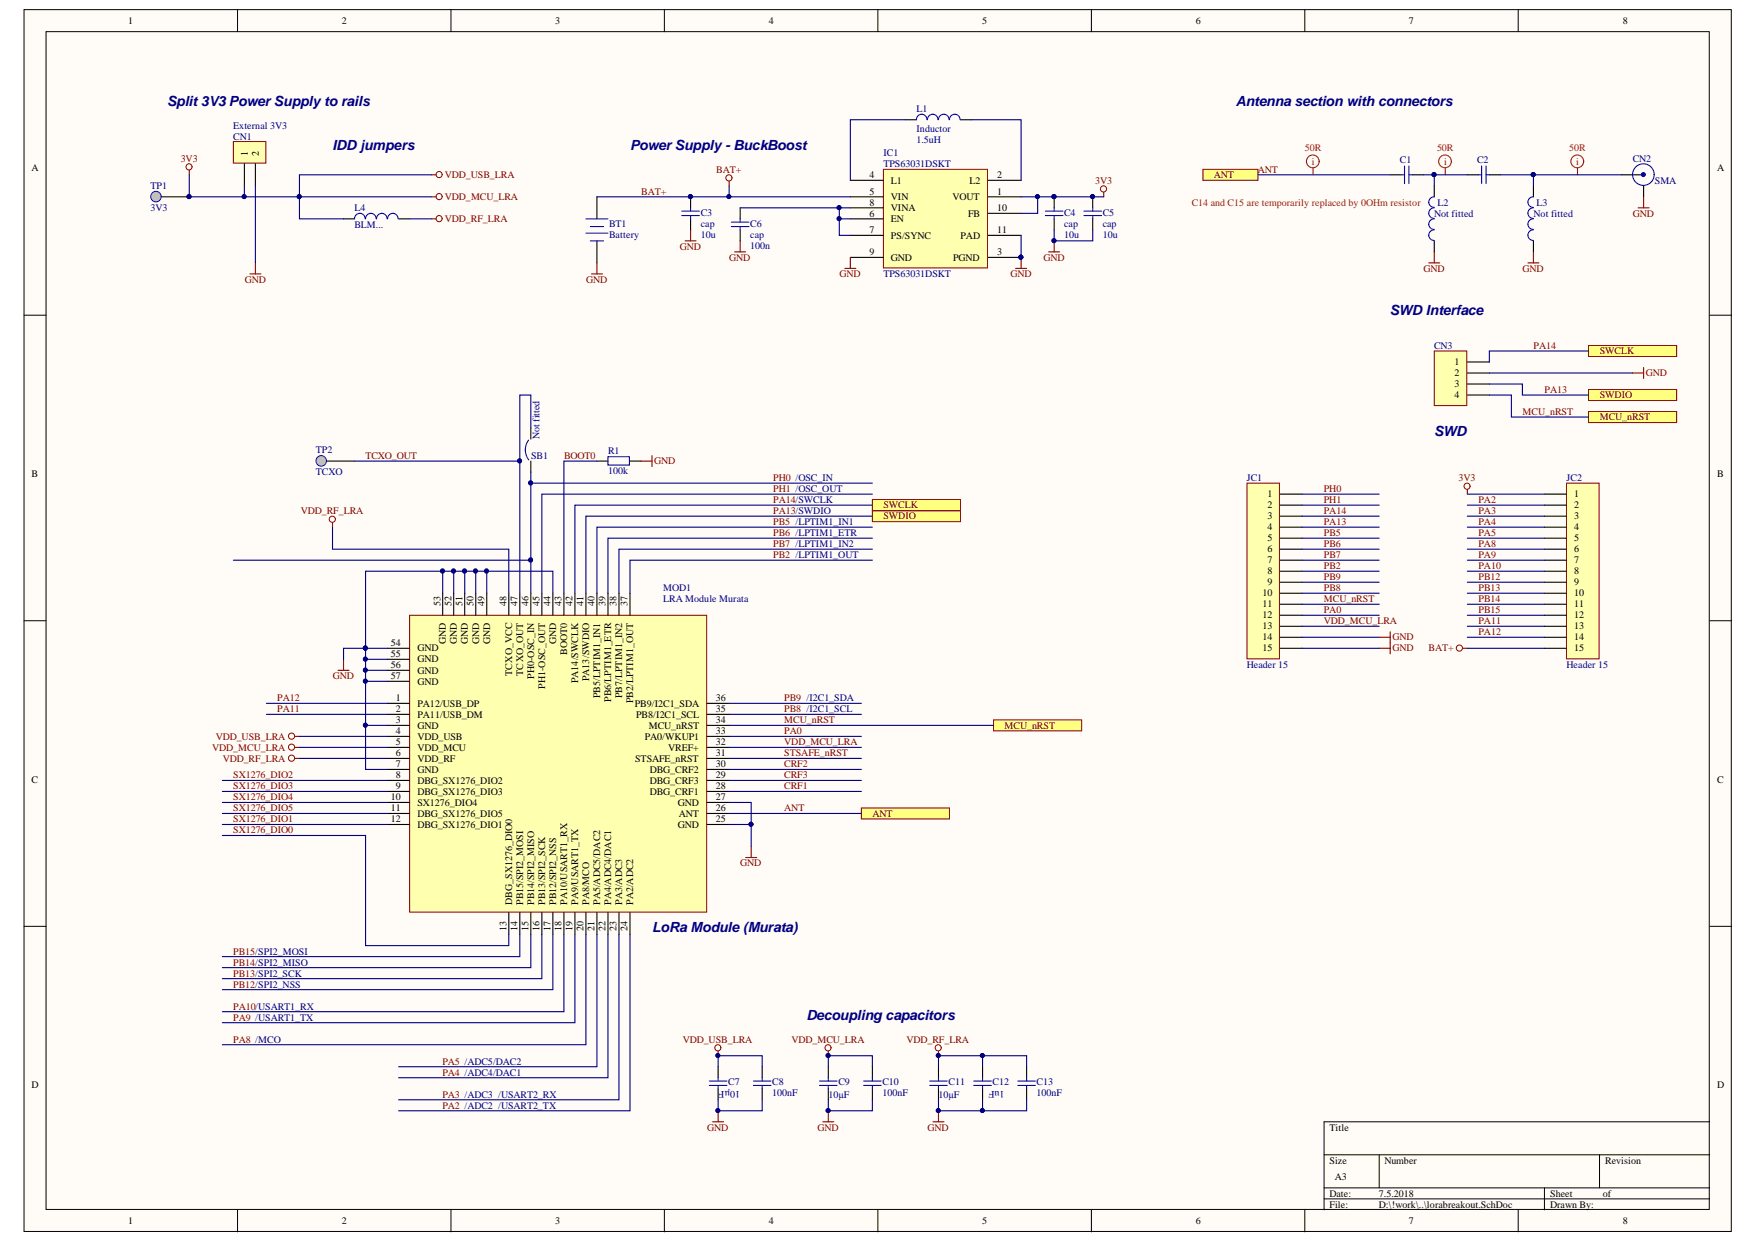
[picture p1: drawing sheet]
# Altium project lorabreakout.PrjPcb
1 sheet, 29 parts. Net scope: flat (ports and power ports of the same name join across sheets).
Board file: lorabreakout.PcbDoc

## Sheet lorabreakout.SchDoc
size A3

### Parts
BT1  Battery  [SIP2]
C1  (no value)  [0402]
C2  (no value)  [0402]
C3  cap  value 10u  [0603ok]
C4  cap  value 10u  [0603ok]
C5  cap  value 10u  [0603ok]
C6  cap  value 100n  [0603ok]
C7  10µF  [0603C]
C8  100nF  [0603C]
C9  10µF  [0603C]
C10  100nF  [0603C]
C11  10µF  [0603C]
C12  1uF  [0603C]
C13  100nF  [0603C]
CN1  External 3V3  [SIP2]
CN2  SMA  [SMA_COMBO_B]
CN3  Header 4  [SIP4]  (value not drawn)
IC1  TPS63031DSKT  [QFN50P250X250X80_HS-11N]
JC1  Header 15  [HDR1X15]
JC2  Header 15  [HDR1X15]
L1  Inductor  value 1.5uH  [lps3015]
L2  (no value)  [0402]
L3  (no value)  [0402]
L4  BLM...  [0603ok]
MOD1  LRA Module Murata  [Lora Module ES0]
R1  value 100k  [0402]  (hidden comment: Res2)
SB1  Circuit Breaker  [JP2_SMD]  (value not drawn)
TP1  3V3  [SMD-MINITP]
TP2  TCXO  [SMD-MINITP]

### Ports
ANT, MCU_nRST, SWCLK, SWDIO

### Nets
BAT+: BT1.1(+) C3.2 IC1.5(VIN) JC2.15
GND: BT1.2(-) C3.1 C4.1 C5.1 C6.1 C7.2 C8.1 C9.2 C10.1 C11.2 C12.1 C13.1 CN1.2 CN2.2(Y) CN3.2 IC1.3(PGND) IC1.9(GND) IC1.11(PAD) JC1.14 JC1.15 L2.1 L3.1 MOD1.3(GND) MOD1.7(GND) MOD1.25(GND) MOD1.27(GND) MOD1.44(GND) MOD1.49(GND) MOD1.50(GND) MOD1.51(GND) MOD1.52(GND) MOD1.53(GND) MOD1.54(GND) MOD1.55(GND) MOD1.56(GND) MOD1.57(GND) R1.1
VDD_MCU_LRA: C4.2 C5.2 C7.1 C8.2 C9.1 C10.2 CN1.1 IC1.1(VOUT) IC1.10(FB) JC1.13 JC2.1 L4.1 MOD1.4(VDD_USB) MOD1.5(VDD_MCU) MOD1.32(VREF+) TP1.1  [also labelled 3V3, VDD_USB_LRA]
VDD_RF_LRA: C11.1 C12.2 C13.2 L4.2 MOD1.6(VDD_RF) MOD1.48(TCXO_VCC)
ANT: C1.1 MOD1.26(ANT) ; port ANT
BOOT0: MOD1.43(BOOT0) R1.2
CRF1: MOD1.28(DBG_CRF1)
CRF2: MOD1.30(DBG_CRF2)
CRF3: MOD1.29(DBG_CRF3)
MCU_nRST: CN3.4 JC1.11 MOD1.34(MCU_nRST) ; port MCU_nRST
PA0: JC1.12 MOD1.33(PA0/WKUP1)
PA2: JC2.2 MOD1.24(PA2/ADC2)
PA3: JC2.3 MOD1.23(PA3/ADC3)
PA4: JC2.4 MOD1.22(PA4/ADC4/DAC1)
PA5: JC2.5 MOD1.21(PA5/ADC5/DAC2)
PA8: JC2.6 MOD1.20(PA8/MCO)
PA9: JC2.7 MOD1.19(PA9/USART1_TX)
PA10: JC2.8 MOD1.18(PA10/USART1_RX)
PA11: JC2.13 MOD1.2(PA11/USB_DM)
PA12: JC2.14 MOD1.1(PA12/USB_DP)
PA13: CN3.3 JC1.4 MOD1.41(PA13/SWDIO) ; port SWDIO
PA14: CN3.1 JC1.3 MOD1.42(PA14/SWCLK) ; port SWCLK
PB2: JC1.8 MOD1.37(PB2/LPTIM1_OUT)
PB5: JC1.5 MOD1.40(PB5/LPTIM1_IN1)
PB6: JC1.6 MOD1.39(PB6/LPTIM1_ETR)
PB7: JC1.7 MOD1.38(PB7/LPTIM1_IN2)
PB8: JC1.10 MOD1.35(PB8/I2C1_SCL)
PB9: JC1.9 MOD1.36(PB9/I2C1_SDA)
PB12: JC2.9 MOD1.17(PB12/SPI2_NSS)
PB13: JC2.10 MOD1.16(PB13/SPI2_SCK)
PB14: JC2.11 MOD1.15(PB14/SPI2_MISO)
PB15: JC2.12 MOD1.14(PB15/SPI2_MOSI)
PH0: JC1.1 MOD1.46(PH0-OSC_IN) SB1.1
PH1: JC1.2 MOD1.45(PH1-OSC_OUT)
STSAFE_nRST: MOD1.31(STSAFE_nRST)
SX1276_DIO0: MOD1.13(DBG_SX1276_DIO0)
SX1276_DIO1: MOD1.12(DBG_SX1276_DIO1)
SX1276_DIO2: MOD1.8(DBG_SX1276_DIO2)
SX1276_DIO3: MOD1.9(DBG_SX1276_DIO3)
SX1276_DIO4: MOD1.10(SX1276_DIO4)
SX1276_DIO5: MOD1.11(DBG_SX1276_DIO5)
TCXO_OUT: MOD1.47(TCXO_OUT) SB1.2 TP2.1
NetC1_2: C1.2 C2.1 L2.2
NetC2_2: C2.2 CN2.1(X) L3.2
NetC6_2: C6.2 IC1.6(EN) IC1.7(PS/SYNC) IC1.8(VINA)
NetIC1_2: IC1.2(L2) L1.2
NetIC1_4: IC1.4(L1) L1.1

### Layout directives
net class 50R; rule Clearance Constraint [Clearance = 6.2mil]: ANT, NetC1_2, NetC2_2

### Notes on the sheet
- Split 3V3 Power Supply to rails
- IDD jumpers
- Power Supply - BuckBoost
- Antenna section with connectors
- (near L2) C14 and C15 are temporarily replaced by 0OHm resistor
- (near L2) Not fitted
- (near L3) Not fitted
- SWD Interface
- (near SB1) Not fitted
- /OSC_IN
- (near CN3) SWD
- /OSC_OUT
- /SWCLK
- /SWDIO
- /LPTIM1_IN1
- /LPTIM1_ETR
- /LPTIM1_IN2
- /LPTIM1_OUT
- /I2C1_SDA
- /I2C1_SCL
- /SPI2_MOSI
- /SPI2_MISO
- /SPI2_SCK
- (near MOD1) LoRa Module (Murata)
- /SPI2_NSS
- /USART1_RX
- /USART1_TX
- Decoupling capacitors
- /MCO
- /ADC5/DAC2
- /ADC4/DAC1
- /ADC3
- /ADC2
- /USART2_TX
- /USART2_RX
